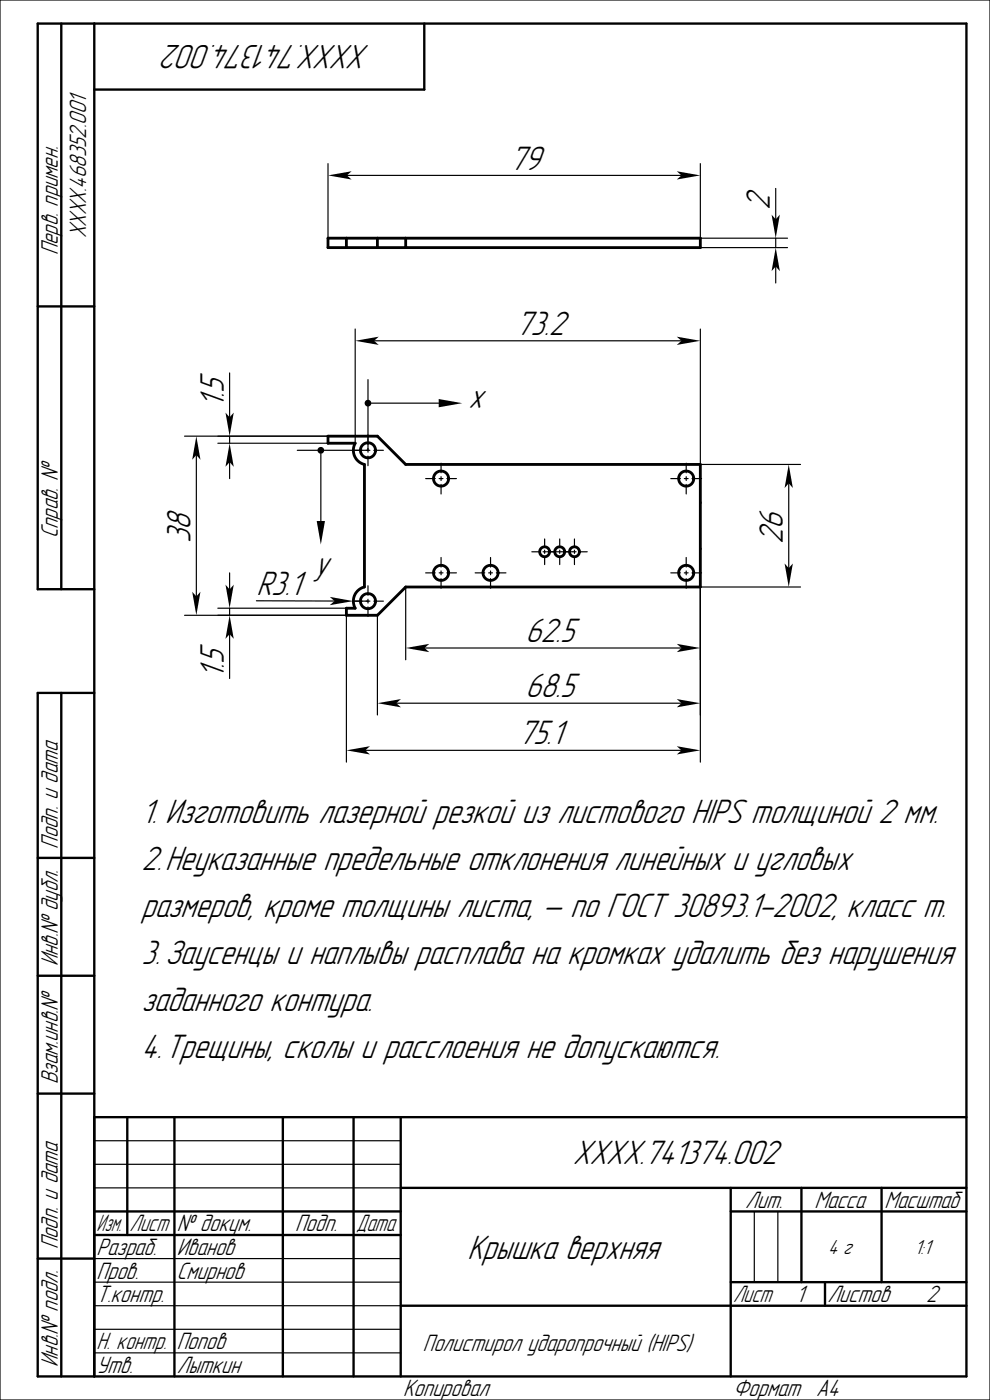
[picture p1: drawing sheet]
<svg xmlns="http://www.w3.org/2000/svg" width="210mm" height="297mm" viewBox="0 0 210 297" stroke-linecap="round" stroke-linejoin="round" font-family="sans-serif">
<g fill="none" stroke="#000002" stroke-width=".25">
<path d="M0 0h210v297h-210zM164.5 56.5v3.5M20 252h65M20 242h65M20 247h65M160 257v15M165 257v15M20 277h65M20 267h65M20 272h65M155 277h50M20 282h65"/>
<path d="M20 287h65"/>
</g>
<g fill="none" stroke="#000002" stroke-width=".5">
<path d="M13 5v120M20 5v287M90 5v14h-70M8 65h12M20 125h-12v-120h197v287h-197v-145h12M13 147v145M8 182h12M8 207h12M8 232h12M20 237h185M27 237v25M37 237v55"/>
<path d="M60 237v55M75 237v55M85 237v55M20 257h65M85 252h120M155 257h50M155 252v40M170 252v20M187 252v20M8 267h12M20 262h65M85 277h120"/>
<path d="M155 272h50M175 272v5"/>
</g>
<path d="M69.6 50.5h79v2h-79zM73.5 50.5v2M80.1 50.5v2M86.1 50.5v2" fill="none" stroke="#000002" stroke-width=".6"/>
<path d="M164.5 52.5l.9 5-.9-1-.8 1z" fill-rule="evenodd" fill="#000002"/>
<path d="M164.5 40v6.5" fill="none" stroke="#000002" stroke-width=".25"/>
<path d="M163.7 45.5l.8 1 .9-1-.9 5z" fill-rule="evenodd" fill="#000002"/>
<path d="M73.6 37.2h71M148.6 52.5h18.4M148.6 50.5h18.4M164.5 50.5v2" fill="none" stroke="#000002" stroke-width=".25"/>
<g fill="#000002">
<path d="M69.6 37.2l5-.9-1 .9 1 .9z" fill-rule="evenodd"/>
<path d="M143.6 36.3l5 .9-5 .9 1-.9z" fill-rule="evenodd"/>
</g>
<g fill="none" stroke="#000002" stroke-width=".25">
<path d="M69.6 34.7v15.8M148.6 34.7v15.8M74.8 95.5h2M77.6 95.5h.9M78.1 92.3v2M78.1 95.1v.8M78.1 96.8v2M79.3 95.5h2M93.6 98.3v2M145.6 98.3v2M90.3 101.5h2M93.1 101.5h.9"/>
<path d="M93.6 101.1v.8M93.6 102.8v2M93.6 118.3v2M94.8 101.5h2M104.1 118.3v2M112.8 117.1h1.7M115.2 117.1h.7M115.5 114.3v1.7M115.5 116.7v.7M115.5 118.1v1.7M116 117.1h2.2M118.4 117.1h.7"/>
<path d="M118.7 114.3v1.7M118.7 116.7v.7M118.7 118.1v1.7M119.1 117.1h2.3M121.5 117.1h.7M121.9 114.3v1.7M121.9 116.7v.7M121.9 118.1v1.7M122.9 117.1h1.7M142.3 101.5h2M145.1 101.5h.9M145.6 101.1v.8"/>
<path d="M145.6 102.8v2M145.6 118.3v2M146.8 101.5h2M167.3 102.5v18M74.8 127.5h2M77.6 127.5h.9M78.1 124.3v2M78.1 127.1v.8M78.1 128.8v2M79.3 127.5h2M90.3 121.5h2M93.1 121.5h.9"/>
<path d="M93.6 121.1v.8M93.6 122.8v2M94.8 121.5h2M100.8 121.5h2M103.6 121.5h.9M104.1 121.1v.8M104.1 122.8v2M105.3 121.5h2M142.3 121.5h2M145.1 121.5h.9M145.6 121.1v.8M145.6 122.8v2"/>
<path d="M146.8 121.5h2"/>
</g>
<g fill="none" stroke="#000002" stroke-width=".6">
<path d="M69.6 92.5h10.5l6 6h62.5v26h-62.5l-6 6h-6.6v-1.5h1.8a3.1 3.1 0 0 1 2-4.5v-26a3.1 3.1 0 0 1-2-4.5h-5.7z"/>
<circle cx="78.1" cy="95.5" r="1.6"/>
<circle cx="93.6" cy="101.5" r="1.6"/>
<circle cx="115.5" cy="117.1" r="1.05"/>
<circle cx="118.7" cy="117.1" r="1.05"/>
<circle cx="121.9" cy="117.1" r="1.05"/>
<circle cx="145.6" cy="101.5" r="1.6"/>
<circle cx="78.1" cy="127.5" r="1.6"/>
<circle cx="93.6" cy="121.5" r="1.6"/>
<circle cx="104.1" cy="121.5" r="1.6"/>
<circle cx="145.6" cy="121.5" r="1.6"/>
</g>
<g fill="#000002">
<path d="M166.4 119.5l.9 1 .9-1-.9 5z" fill-rule="evenodd"/>
<path d="M167.3 98.5l.9 5-.9-1-.9 1z" fill-rule="evenodd"/>
</g>
<path d="M148.6 98.5h21.2M90.1 137.5h54.5M148.6 124.5h21.2" fill="none" stroke="#000002" stroke-width=".25"/>
<g fill="#000002">
<path d="M143.6 136.6l5 .9-5 .8 1-.8z" fill-rule="evenodd"/>
<path d="M86.1 137.5l5-.9-1 .9 1 .8z" fill-rule="evenodd"/>
</g>
<path d="M41.6 96.5v30M86.1 124.5v15.5M148.6 124.5v15.5" fill="none" stroke="#000002" stroke-width=".25"/>
<g fill="#000002">
<path d="M40.8 125.5l.8 1 .9-1-.9 5z" fill-rule="evenodd"/>
<path d="M41.6 92.5l.9 5-.9-1-.8 1z" fill-rule="evenodd"/>
</g>
<path d="M39.1 92.5h30.5M39.1 130.5h34.4M84.1 149.2h60.5" fill="none" stroke="#000002" stroke-width=".25"/>
<g fill="#000002">
<path d="M143.6 148.3l5 .9-5 .9 1-.9z" fill-rule="evenodd"/>
<path d="M80.1 149.2l5-.9-1 .9 1 .9z" fill-rule="evenodd"/>
</g>
<path d="M148.6 116.4v35.3M80.1 130.5v21.2M77.5 159.2h67.1" fill="none" stroke="#000002" stroke-width=".25"/>
<g fill="#000002">
<path d="M73.5 159.2l5-.9-1 .9 1 .9z" fill-rule="evenodd"/>
<path d="M143.6 158.3l5 .9-5 .9 1-.9z" fill-rule="evenodd"/>
</g>
<path d="M79.3 72.3h65.3M73.5 130.5v31.2M148.6 124.5v37.2" fill="none" stroke="#000002" stroke-width=".25"/>
<g fill="#000002">
<path d="M143.6 71.4l5 .9-5 .9 1-.9z" fill-rule="evenodd"/>
<path d="M75.3 72.3l5-.9-1 .9 1 .9z" fill-rule="evenodd"/>
</g>
<path d="M75.3 69.8v24.2M148.6 69.8v28.7M48.7 121.5v3.5" fill="none" stroke="#000002" stroke-width=".25"/>
<path d="M47.8 124l.9 1 .9-1-.9 5z" fill-rule="evenodd" fill="#000002"/>
<path d="M48.7 134.5v9.4" fill="none" stroke="#000002" stroke-width=".25"/>
<path d="M48.7 130.5l.9 5-.9-1-.9 1z" fill-rule="evenodd" fill="#000002"/>
<path d="M48.7 98v3.5M46.2 129h27.3M46.2 130.5h27.3M48.7 129v1.5" fill="none" stroke="#000002" stroke-width=".25"/>
<path d="M48.7 94l.9 5-.9-1-.9 1z" fill-rule="evenodd" fill="#000002"/>
<path d="M48.7 79.1v9.4" fill="none" stroke="#000002" stroke-width=".25"/>
<path d="M47.8 87.5l.9 1 .9-1-.9 5z" fill-rule="evenodd" fill="#000002"/>
<path d="M46.2 94h23.4M46.2 92.5h23.4M48.7 92.5v1.5M54.4 127.5h16.6M75 127.5h3.1" fill="none" stroke="#000002" stroke-width=".25"/>
<path d="M70 126.6l5 .9-5 .9 1-.9z" fill-rule="evenodd" fill="#000002"/>
<path d="M78.1 80.5v15M78.8 85.5h14.3" fill="none" stroke="#000002" stroke-width=".25"/>
<g fill="#000002">
<path d="M93.1 84.7l5 .8-5 .9z"/>
<circle cx="78.1" cy="85.5" r=".71"/>
</g>
<path d="M63.1 95.5h15M68.1 96.2v14.3" fill="none" stroke="#000002" stroke-width=".25"/>
<g fill="#000002">
<path d="M67.2 110.5h1.7l-.8 5z"/>
<circle cx="68.1" cy="95.5" r=".71"/>
</g>
<g font-size="6.7" fill="#000002">
<text x="78.5" y="9.5" transform="rotate(-180 78.5 9.5)">XXXX.741374.002</text>
<text x="108.1" y="36">79</text>
<text x="163.3" y="44.5" transform="rotate(-90 163.3 44.5)">2</text>
<text x="109.4" y="71">73.2</text>
<text x="103.5" y="83" transform="rotate(-180 103.5 83)">x</text>
<text x="47.5" y="86.5" transform="rotate(-90 47.5 86.5)">1.5</text>
<text x="40.4" y="115.2" transform="rotate(-90 40.4 115.2)">38</text>
<text x="166.1" y="115.4" transform="rotate(-90 166.1 115.4)">26</text>
<text x="66.6" y="122">y</text>
<text x="54.4" y="126.2">R3.1</text>
<text x="111.5" y="136.2">62.5</text>
<text x="47.5" y="143.9" transform="rotate(-90 47.5 143.9)">1.5</text>
<text x="111.5" y="147.9">68.5</text>
<text x="109.9" y="157.9">75.1</text>
<text x="30" y="174.5">1. Изготовить лазерной резкой из листового HIPS толщиной 2 мм.</text>
<text x="30" y="184.5">2.Неуказанные предельные отклонения линейных и угловых</text>
<text x="30" y="194.5">размеров, кроме толщины листа, — по ГОСТ 30893.1-2002, класс m.</text>
<text x="30" y="204.5">3.Заусенцы и наплывы расплава на кромках удалить без нарушения</text>
<text x="30" y="214.5">заданного контура.</text>
<text x="30" y="224.5">4.Трещины, сколы и расслоения не допускаются.</text>
<text x="121.5" y="247">XXXX.741374.002</text>
<text x="99.1" y="267">Крышка верхняя</text>
</g>
<g font-size="4.7" fill="#000002">
<text x="18.3" y="50.6" transform="rotate(-90 18.3 50.6)">XXXX.468352.001</text>
<text x="12.2" y="54.2" transform="rotate(-90 12.2 54.2)">Перв. примен.</text>
<text x="12.2" y="114.2" transform="rotate(-90 12.2 114.2)">Справ. №</text>
<text x="12.2" y="180" transform="rotate(-90 12.2 180)">Подп. и дата</text>
<text x="12.2" y="205" transform="rotate(-90 12.2 205)">Инв.№ дубл.</text>
<text x="12.2" y="230" transform="rotate(-90 12.2 230)">Взам.инв.№</text>
<text x="158.1" y="256.2">Лит.</text>
<text x="172.7" y="256.2">Масса</text>
<text x="187.6" y="256.2">Масштаб</text>
<text x="20.5" y="261.3">Изм.</text>
<text x="27.5" y="261.3">Лист</text>
<text x="37.5" y="261.3">№ докум.</text>
<text x="62.6" y="261.3">Подп.</text>
<text x="75.6" y="261.3">Дата</text>
<text x="12.2" y="265" transform="rotate(-90 12.2 265)">Подп. и дата</text>
<text x="20.5" y="266.3">Разраб.</text>
<text x="37.5" y="266.3">Иванов</text>
<text x="20.5" y="271.3">Пров.</text>
<text x="37.5" y="271.3">Смирнов</text>
<text x="20.5" y="276.3">Т.контр.</text>
<text x="155.5" y="276.2">Лист</text>
<text x="168.8" y="276.3">1</text>
<text x="175.5" y="276.2">Листов</text>
<text x="196.4" y="276.3">2</text>
<text x="20.5" y="286.3">Н. контр.</text>
<text x="37.5" y="286.3">Попов</text>
<text x="89.7" y="286.5">Полистирол ударопрочный (HIPS)</text>
<text x="12.2" y="290" transform="rotate(-90 12.2 290)">Инв.№ подл.</text>
<text x="20.5" y="291.3">Утв.</text>
<text x="37.5" y="291.2">Лыткин</text>
<text x="85.5" y="296.3">Копировал</text>
<text x="155.5" y="296.3">Формат</text>
<text x="173.2" y="296.3">A4</text>
</g>
<g font-size="4" fill="#000002">
<text x="175.7" y="266">4 г</text>
<text x="194" y="266">1:1</text>
</g>
</svg>
